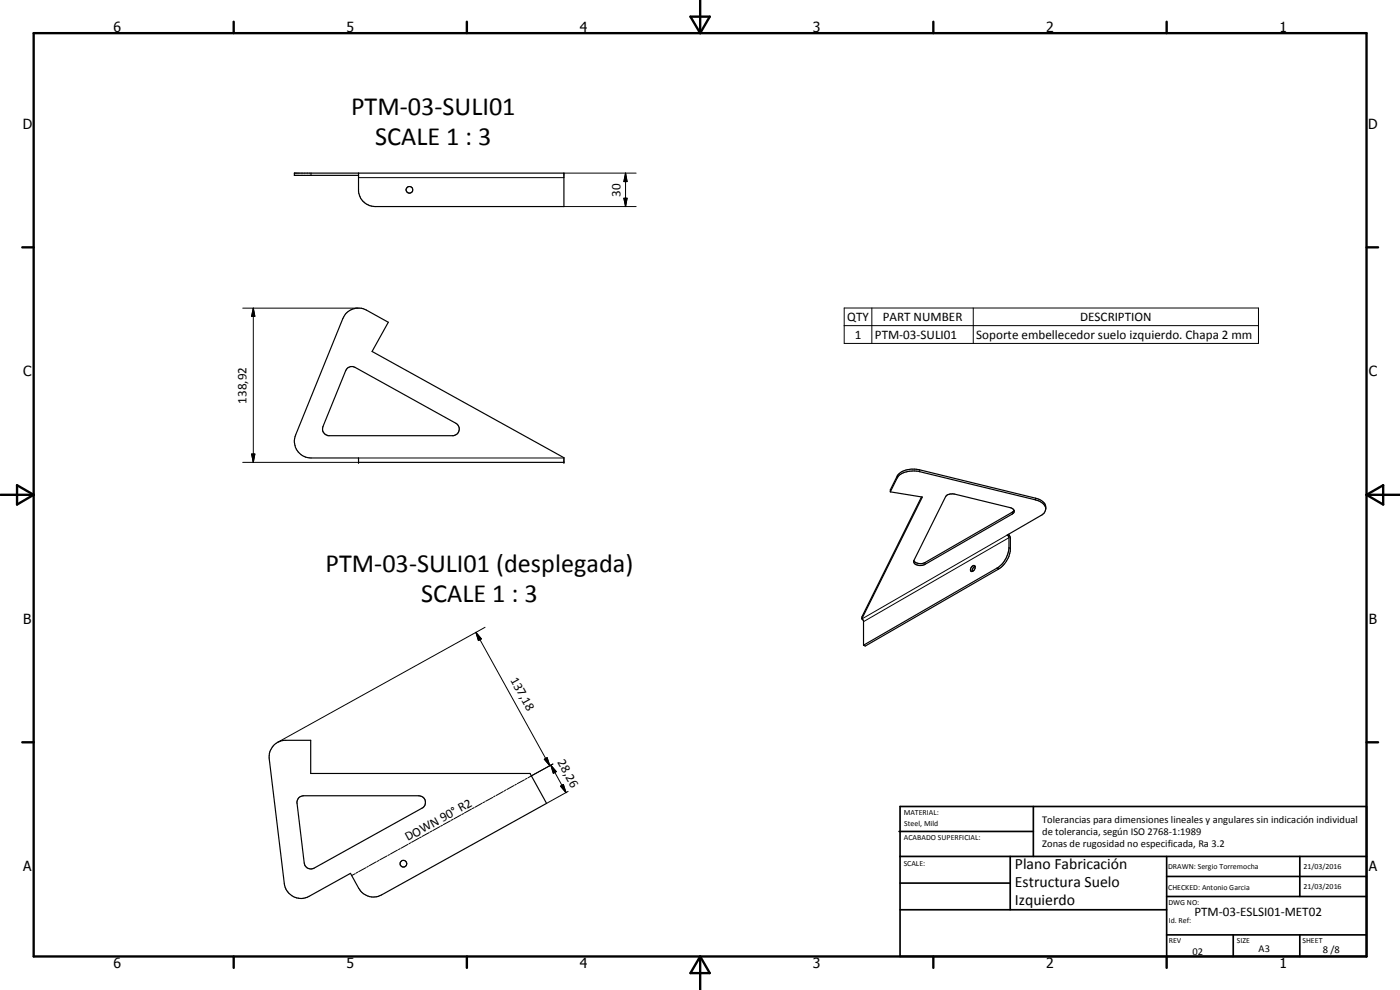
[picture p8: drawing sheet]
<svg xmlns="http://www.w3.org/2000/svg" width="420mm" height="297mm" viewBox="0 0 420 297" stroke-linecap="round" stroke-linejoin="round" font-family="sans-serif">
<g fill="none" stroke="#000" stroke-width=".35">
<path d="M107.6 51.9v5.6a5 5 0 0 0 5 4.5h56.6v-10.1h-80.9v.7h19.3M103.7 94.2a5 5 0 0 1 6.3-1.2l6.5 3.7-4.8 8.8 57.5 31.8v1.4h-61.6v-1.3h-14.3a5 5 0 0 1-4.6-6.9l14.2-35zM104.1 110.7l1.1-.7 1.4 .2 30.2 16.8a2.01 2.01 0 0 1 1 2.1 2.01 2.01 0 0 1-1.6 1.6h-37.7a2.03 2.03 0 0 1-1.6-2.7zM267.2 147.6l2.1-4.2a6.1 6.1 0 0 1 6.2-2l35.3 8.6a3.8 3.8 0 0 1 3 2.7l-.5 1.3-.6 .5-10.4 6 .5 .8a12.4 12.4 0 0 1-.3 4.9 7.6 7.6 0 0 1-3.3 4.2l-40 23.2M267.2 147.6v-.6l2.1-4.2a6.1 6.1 0 0 1 6.7-1.8l34.8 8.5a3.2 3.2 0 0 1 3 3.2M267.2 147.6l9.6 1.5-18.2 36.6M276.6 149.1l-18 36v.6M284.1 148.6a3.1 3.1 0 0 1 2.4-.3l16.7 4a1.01 1.01 0 0 1 1.1 .7 1.01 1.01 0 0 1-.5 1.2l-26.2 15.1a2.59 2.59 0 0 1-3.3-.5v-.6zM304.3 153.1l-.5 .6-26.2 15.1a2.73 2.73 0 0 1-3.3-.6M291.6 170.1l.8-.4a1.08 1.08 0 0 1 .1 1.2 1.08 1.08 0 0 1-1.1 .5l-.2-.5zM292.6 169.9l-.7 .8-.2 .8M302.7 160.3l.5 1.1v3.6a7.8 7.8 0 0 1-3.5 5.7l-40 23.1-.5-.2"/>
<path d="M258.6 185.7l.6 .7v7.2M82.4 223.4l1.3-.9 1.5-.4h8v10h65.9l4.9 8.9-49.5 27.5a5 5 0 0 1-6.8-1.9l-2.5-4.6-12.5 6.9a5 5 0 0 1-7.4-3.7l-4.5-37.5a4.9 4.9 0 0 1 1.6-4.3zM89.9 239.2l1.2-.4h34.6a1.99 1.99 0 0 1 1.9 1.4 1.99 1.99 0 0 1-1 2.3l-32.3 18a2 2 0 0 1-3-1.5l-2.2-18.3z"/>
<circle cx="122.9" cy="57" r=".99"/>
<circle cx="121.1" cy="259.1" r="1.01"/>
</g>
<g fill="#000">
<circle cx="107.6" cy="138.7" r=".18"/>
<circle cx="169.2" cy="138.7" r=".18"/>
</g>
<g fill="none" stroke="#000" stroke-width=".3">
<path d="M93.3 51.9v.7M107.6 53.3h61.6M169.2 51.9h21.7M187.2 59.5h1l-.5 2.5zM187.7 51.9l.5 2.6h-1zM187.7 51.9v10.1M169.2 62h21.7M72.8 92.5h34.7M76 92.5l.5 2.4h-1zM76 92.5v46.2M253.4 92.4h124.3v10.6h-124.3zM253.4 97.7h124.3"/>
<path d="M261.7 92.4v10.6M292.1 92.4v10.6M72.8 138.7h34.8M75.5 136.2h1l-.5 2.5zM107.6 137.4h61.6M269.3 142.8v.6M276 141v.5M303.8 153.7v.5M310.8 149.5v.5M277.6 168.8v.5M299.2 170.4l.5 .3M302.3 160.5l-43.6 25.2"/>
<path d="M302.8 164.3l.4 .3M302.8 161.3l-43.6 25.2M142.8 189.7l1.7 2-.9 .5zM142.8 189.7l22.2 40M145.6 188.2l-62.3 34.5M147.9 239.3l-2.2 1.1M148.6 238.8l-.5 .3M151 237.5l-2.1 1.2M151.8 237l-.5 .4M154.2 235.7l-2.1 1.2M155 235.3l-.5 .3M157.4 234l-2.1 1.1"/>
<path d="M158.1 233.6l-.5 .2M163.4 227.8l.8-.5 .8 2.4zM165.3 229.6l1.7 1.9-.9 .5zM165.3 229.6l4.6 8.2M165.9 229.2l-7.5 4.2M168.2 235.9l.9-.5 .8 2.4zM170.5 237.4l-6.5 3.6M110.6 259.9l-.5 .3M112.9 258.6l-2.1 1.2M113.7 258.1l-.5 .3M116.1 256.8l-2.1 1.2M116.9 256.4l-.5 .3"/>
<path d="M119.3 255.1l-2.1 1.1M120.1 254.6l-.5 .3M122.5 253.3l-2.2 1.2M123.3 252.9l-.5 .3M125.6 251.5l-2.1 1.2M126.4 251.1l-.5 .3M128.8 249.8l-2.1 1.2M129.6 249.3l-.5 .3M132 248l-2.1 1.2M132.8 247.6l-.6 .3M135.2 246.3l-2.2 1.1M136 245.8l-.6 .3"/>
<path d="M138.3 244.5l-2.1 1.2M139.1 244.1l-.5 .3M141.5 242.7l-2.1 1.2M142.3 242.3l-.5 .3M144.7 241l-2.1 1.2M145.5 240.6l-.6 .2M106.6 262.1l-1 .6M107.4 261.7l-.5 .3M109.8 260.3l-2.2 1.2"/>
</g>
<g fill="none" stroke="#000" stroke-width=".71">
<path d="M10.1 9.9h400v277.1h-400zM70.1 6.5v3.4M140.1 6.5v3.4M207.2 5h5.8l-2.9 4.9zM210.1 0v9.9M280.1 6.5v3.4M350.1 6.5v3.4M6.7 74.2h3.4M410.1 74.2h3.5M.1 148.5h10M5.1 145.6l5 2.9-5 2.9zM410.1 148.5h10"/>
<path d="M410.1 148.5l5-2.9v5.8zM6.7 222.7h3.4M410.1 222.7h3.5M70.1 287v3.4M140.1 287v3.4M210.1 287v10M210.1 287l2.9 5h-5.8zM280.1 287v3.4M350.1 287v3.4"/>
</g>
<g fill="none" stroke="#000" stroke-width=".51">
<path d="M269.8 249.5h40.3M270.1 242h140v45h-140zM270.1 257h140M303.2 257v16M310.1 242v15M350.1 257v30M390.1 257v12M270.1 265h33.1M270.1 273h80M350.1 269h60M350.1 263h60M350.1 280.5h60"/>
<path d="M370.1 280.5v6.5M390.1 280.5v6.5"/>
</g>
<path d="M187.2 59.5h1l-.5 2.5zM187.7 51.9l.5 2.6h-1zM76 92.5l.5 2.4h-1zM75.5 136.2h1l-.5 2.5zM142.8 189.7l1.7 2-.9 .5zM163.4 227.8l.8-.5 .8 2.4zM165.3 229.6l1.7 1.9-.9 .5zM168.2 235.9l.9-.5 .8 2.4z" fill="#000"/>
<g font-size="7.9">
<text x="105.4" y="34.6">PTM-03-SULI01</text>
<text x="112.6" y="43.6">SCALE 1 : 3</text>
<text x="97.7" y="171.6">PTM-03-SULI01 (desplegada)</text>
<text x="126.4" y="180.6">SCALE 1 : 3</text>
</g>
<g font-size="4.7">
<text x="304.6" y="260.8">Plano Fabricación</text>
<text x="304.6" y="266.2">Estructura Suelo</text>
<text x="304.6" y="271.6">Izquierdo</text>
</g>
<g font-size="4.2">
<text x="34" y="9.6">6</text>
<text x="104" y="9.6">5</text>
<text x="174" y="9.6">4</text>
<text x="244" y="9.6">3</text>
<text x="314" y="9.6">2</text>
<text x="384" y="9.6">1</text>
<text x="6.8" y="38.7">D</text>
<text x="410.6" y="38.7">D</text>
<text x="7" y="112.9">C</text>
<text x="410.8" y="112.9">C</text>
<text x="7" y="187.1">B</text>
<text x="410.8" y="187.1">B</text>
<text x="7" y="261.4">A</text>
<text x="410.8" y="261.4">A</text>
<text x="34" y="290.4">6</text>
<text x="104" y="290.4">5</text>
<text x="174" y="290.4">4</text>
<text x="244" y="290.4">3</text>
<text x="314" y="290.4">2</text>
<text x="384" y="290.4">1</text>
</g>
<g font-size="3.9">
<text x="186.2" y="59" transform="rotate(-90 186.2 59)">30</text>
<text x="254.2" y="96.4">QTY</text>
<text x="256.5" y="101.7">1</text>
<text x="262.5" y="101.7">PTM-03-SULI01</text>
<text x="264.9" y="96.4">PART NUMBER</text>
<text x="293" y="101.8">Soporte embellecedor suelo izquierdo. Chapa 2 mm</text>
<text x="324.2" y="96.4">DESCRIPTION</text>
<text x="73.9" y="121.1" transform="rotate(-90 73.9 121.1)">138,92</text>
<text x="153.1" y="204" transform="rotate(61 153.1 204)">137,18</text>
<text x="167.2" y="228.8" transform="rotate(61 167.2 228.8)">28,26</text>
<text x="122.4" y="252.5" transform="rotate(-29 122.4 252.5)">DOWN 90° R2</text>
<text x="358.5" y="275">PTM-03-ESLSI01-MET02</text>
</g>
<g font-size="3.1">
<text x="312.7" y="246.8">Tolerancias para dimensiones lineales y angulares sin indicación individual</text>
<text x="312.7" y="250.4">de tolerancia, según ISO 2768-1:1989</text>
<text x="312.7" y="254">Zonas de rugosidad no especificada, Ra 3.2</text>
<text x="357.9" y="286.4">02</text>
<text x="377.7" y="285.6">A3</text>
<text x="397" y="285.9">8 /8</text>
</g>
<g font-size="2.4">
<text x="271.2" y="244.4">MATERIAL:</text>
<text x="271.3" y="252">ACABADO SUPERFICIAL:</text>
<text x="271.4" y="247.9">Steel, Mild</text>
<text x="271.2" y="259.7">SCALE:</text>
<text x="350.6" y="260.8">DRAWN: Sergio Torremocha</text>
<text x="391.2" y="260.6">21/03/2016</text>
<text x="350.6" y="267">CHECKED: Antonio Garcia</text>
<text x="391.2" y="266.7">21/03/2016</text>
<text x="350.6" y="271.4">DWG NO:</text>
<text x="350.8" y="276.9">Id. Ref:</text>
<text x="350.8" y="282.8">REV</text>
<text x="371.2" y="282.9">SIZE</text>
<text x="390.9" y="282.9">SHEET</text>
</g>
</svg>
